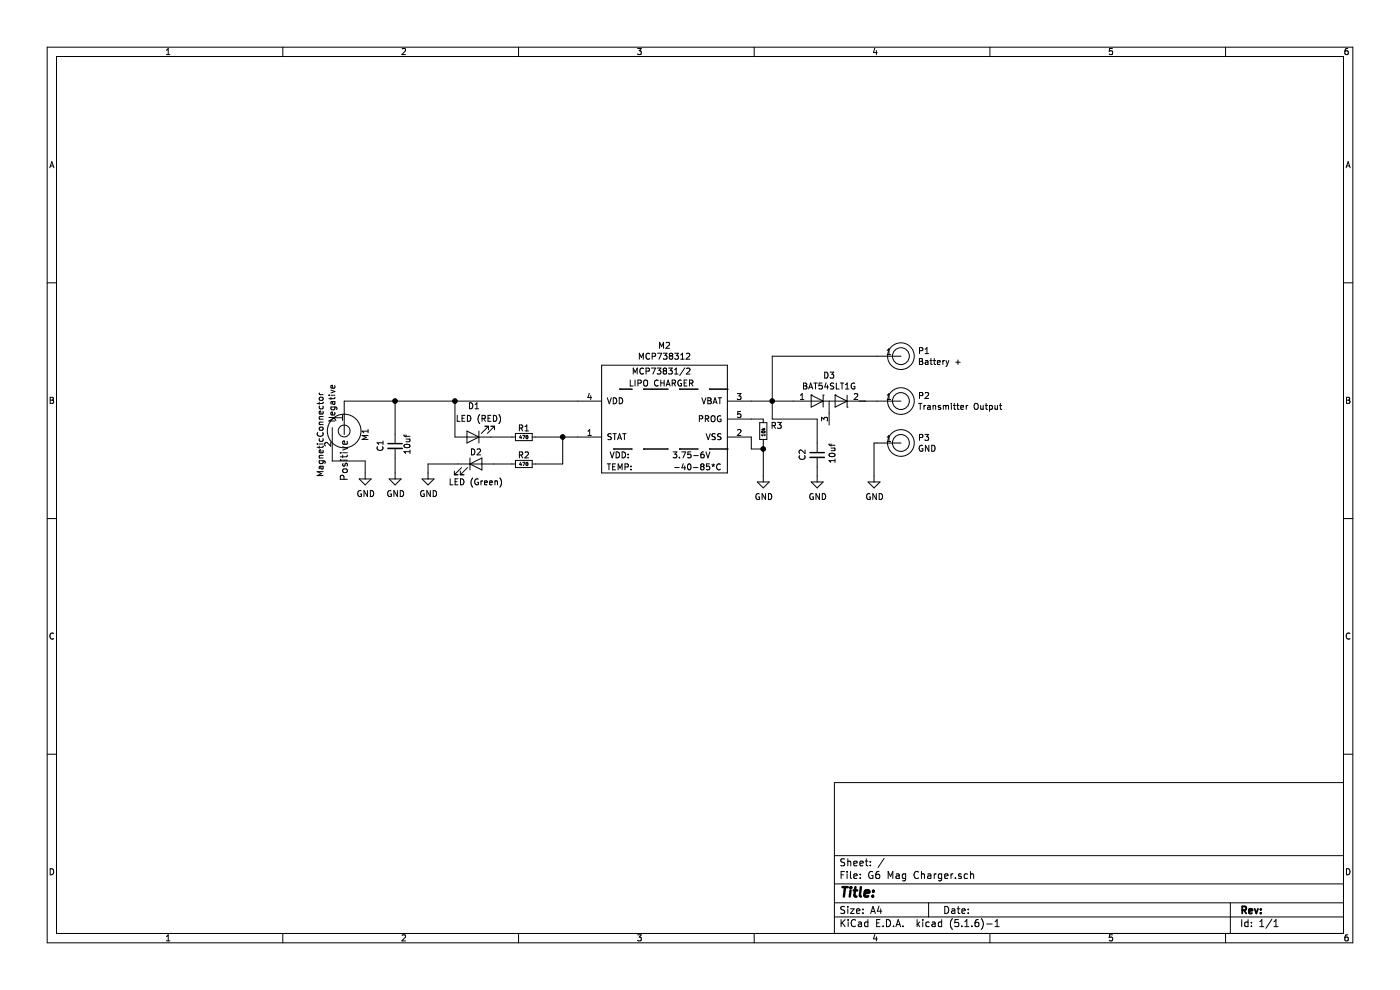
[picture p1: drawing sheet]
EESchema Schematic File Version 4
EELAYER 30 0
EELAYER END
$Descr A4 11693 8268
encoding utf-8
Sheet 1 1
Title ""
Date ""
Rev ""
Comp ""
Comment1 ""
Comment2 ""
Comment3 ""
Comment4 ""
$EndDescr
$Comp
L G6-Mag-Charger-rescue:MCP738312-G6 M2
U 1 1
P 5525 3400
F 0 "M2" H 5550 3915 50  0000 C CNN
F 1 "MCP738312" H 5550 3824 50  0000 C CNN
F 2 "TO_SOT_Packages_SMD:SOT-23-5" H 5525 3400 50  0001 C CNN
F 3 "" H 5525 3400 50  0001 C CNN
	1    5525 3400
	1    0    0    -1  
$EndComp
$Comp
L G6-Mag-Charger-rescue:Pad-G6 P1
U 1 1
P 7525 2975
F 0 "P1" H 7665 3021 50  0000 L CNN
F 1 "Battery +" H 7665 2930 50  0000 L CNN
F 2 "footprints:G6 Pad" H 7525 2975 50  0001 C CNN
F 3 "" H 7525 2975 50  0001 C CNN
	1    7525 2975
	1    0    0    -1  
$EndComp
$Comp
L G6-Mag-Charger-rescue:Pad-G6 P2
U 1 1
P 7525 3350
F 0 "P2" H 7665 3396 50  0000 L CNN
F 1 "Transmitter Output" H 7665 3305 50  0000 L CNN
F 2 "footprints:G6 Pad" H 7525 3350 50  0001 C CNN
F 3 "" H 7525 3350 50  0001 C CNN
	1    7525 3350
	1    0    0    -1  
$EndComp
$Comp
L G6-Mag-Charger-rescue:Pad-G6 P3
U 1 1
P 7525 3700
F 0 "P3" H 7665 3746 50  0000 L CNN
F 1 "GND" H 7665 3655 50  0000 L CNN
F 2 "footprints:G6 Pad" H 7525 3700 50  0001 C CNN
F 3 "" H 7525 3700 50  0001 C CNN
	1    7525 3700
	1    0    0    -1  
$EndComp
$Comp
L G6-Mag-Charger-rescue:D_x2_Serial_AKC-device D3
U 1 1
P 6925 3350
F 0 "D3" H 6925 3566 50  0000 C CNN
F 1 "BAT54SLT1G" H 6925 3475 50  0000 C CNN
F 2 "TO_SOT_Packages_SMD:SOT-23" H 6925 3350 50  0001 C CNN
F 3 "~" H 6925 3350 50  0001 C CNN
	1    6925 3350
	1    0    0    -1  
$EndComp
Wire Wire Line
	6275 3350 6450 3350
Wire Wire Line
	7225 3350 7325 3350
Wire Wire Line
	6450 2975 6450 3350
Connection ~ 6450 3350
Wire Wire Line
	6450 3350 6625 3350
$Comp
L power:GND #PWR0101
U 1 1
P 6375 3975
F 0 "#PWR0101" H 6375 3725 50  0001 C CNN
F 1 "GND" H 6380 3802 50  0000 C CNN
F 2 "" H 6375 3975 50  0001 C CNN
F 3 "" H 6375 3975 50  0001 C CNN
	1    6375 3975
	1    0    0    -1  
$EndComp
$Comp
L power:GND #PWR0102
U 1 1
P 7300 3975
F 0 "#PWR0102" H 7300 3725 50  0001 C CNN
F 1 "GND" H 7305 3802 50  0000 C CNN
F 2 "" H 7300 3975 50  0001 C CNN
F 3 "" H 7300 3975 50  0001 C CNN
	1    7300 3975
	1    0    0    -1  
$EndComp
$Comp
L power:GND #PWR0103
U 1 1
P 6825 3975
F 0 "#PWR0103" H 6825 3725 50  0001 C CNN
F 1 "GND" H 6830 3802 50  0000 C CNN
F 2 "" H 6825 3975 50  0001 C CNN
F 3 "" H 6825 3975 50  0001 C CNN
	1    6825 3975
	1    0    0    -1  
$EndComp
$Comp
L G6-Mag-Charger-rescue:R_Small-device R3
U 1 1
P 6375 3600
F 0 "R3" H 6434 3646 50  0000 L CNN
F 1 "10k" V 6375 3550 28  0000 L CNB
F 2 "Resistors_SMD:R_0402" H 6375 3600 50  0001 C CNN
F 3 "~" H 6375 3600 50  0001 C CNN
	1    6375 3600
	1    0    0    -1  
$EndComp
Wire Wire Line
	6275 3500 6375 3500
Wire Wire Line
	6275 3650 6275 3750
Wire Wire Line
	6275 3750 6375 3750
Wire Wire Line
	6375 3750 6375 3700
Wire Wire Line
	6375 3750 6375 3975
Connection ~ 6375 3750
$Comp
L G6-Mag-Charger-rescue:C_Small-device C2
U 1 1
P 6825 3800
F 0 "C2" V 6700 3750 50  0000 L CNN
F 1 "10uf" V 6950 3725 50  0000 L CNN
F 2 "Capacitors_SMD:C_0402" H 6825 3800 50  0001 C CNN
F 3 "~" H 6825 3800 50  0001 C CNN
	1    6825 3800
	1    0    0    -1  
$EndComp
Wire Wire Line
	6450 3350 6450 3500
Wire Wire Line
	6450 3500 6825 3500
Wire Wire Line
	6825 3500 6825 3700
Wire Wire Line
	6825 3900 6825 3975
Wire Wire Line
	7325 3700 7300 3700
Wire Wire Line
	7300 3700 7300 3975
$Comp
L G6-Mag-Charger-rescue:R_Small-device R1
U 1 1
P 4375 3650
F 0 "R1" V 4300 3650 50  0000 C CNN
F 1 "470" V 4375 3650 28  0000 C CNB
F 2 "Resistors_SMD:R_0402" H 4375 3650 50  0001 C CNN
F 3 "~" H 4375 3650 50  0001 C CNN
	1    4375 3650
	0    1    1    0   
$EndComp
$Comp
L G6-Mag-Charger-rescue:R_Small-device R2
U 1 1
P 4375 3875
F 0 "R2" V 4300 3875 50  0000 C CNN
F 1 "470" V 4375 3875 28  0000 C CNB
F 2 "Resistors_SMD:R_0402" H 4375 3875 50  0001 C CNN
F 3 "~" H 4375 3875 50  0001 C CNN
	1    4375 3875
	0    1    1    0   
$EndComp
Wire Wire Line
	4825 3350 3800 3350
$Comp
L G6-Mag-Charger-rescue:LED-device D1
U 1 1
P 3950 3650
F 0 "D1" H 3942 3395 50  0000 C CNN
F 1 "LED (RED)" H 3900 3500 50  0000 C CNN
F 2 "LEDs:LED_0402" H 3950 3650 50  0001 C CNN
F 3 "~" H 3950 3650 50  0001 C CNN
	1    3950 3650
	-1   0    0    1   
$EndComp
$Comp
L G6-Mag-Charger-rescue:LED-device D2
U 1 1
P 3975 3875
F 0 "D2" H 3975 3975 50  0000 C CNN
F 1 "LED (Green)" H 3975 3725 50  0000 C CNN
F 2 "LEDs:LED_0402" H 3975 3875 50  0001 C CNN
F 3 "~" H 3975 3875 50  0001 C CNN
	1    3975 3875
	1    0    0    -1  
$EndComp
Wire Wire Line
	4825 3650 4700 3650
Wire Wire Line
	4275 3650 4100 3650
Wire Wire Line
	3800 3650 3800 3350
Connection ~ 3800 3350
Wire Wire Line
	3800 3350 3300 3350
Wire Wire Line
	4700 3650 4700 3875
Wire Wire Line
	4700 3875 4475 3875
Connection ~ 4700 3650
Wire Wire Line
	4700 3650 4475 3650
Wire Wire Line
	4275 3875 4125 3875
$Comp
L power:GND #PWR0104
U 1 1
P 3575 3950
F 0 "#PWR0104" H 3575 3700 50  0001 C CNN
F 1 "GND" H 3580 3777 50  0000 C CNN
F 2 "" H 3575 3950 50  0001 C CNN
F 3 "" H 3575 3950 50  0001 C CNN
	1    3575 3950
	1    0    0    -1  
$EndComp
Wire Wire Line
	3825 3875 3575 3875
Wire Wire Line
	3575 3875 3575 3950
$Comp
L power:GND #PWR0105
U 1 1
P 3300 3950
F 0 "#PWR0105" H 3300 3700 50  0001 C CNN
F 1 "GND" H 3305 3777 50  0000 C CNN
F 2 "" H 3300 3950 50  0001 C CNN
F 3 "" H 3300 3950 50  0001 C CNN
	1    3300 3950
	1    0    0    -1  
$EndComp
$Comp
L G6-Mag-Charger-rescue:C_Small-device C1
U 1 1
P 3300 3725
F 0 "C1" V 3175 3675 50  0000 L CNN
F 1 "10uf" V 3400 3650 50  0000 L CNN
F 2 "Capacitors_SMD:C_0402" H 3300 3725 50  0001 C CNN
F 3 "~" H 3300 3725 50  0001 C CNN
	1    3300 3725
	1    0    0    -1  
$EndComp
Wire Wire Line
	3300 3950 3300 3825
Wire Wire Line
	3300 3625 3300 3350
Connection ~ 3300 3350
$Comp
L G6-Mag-Charger-rescue:MagneticConnector-G6 M1
U 1 1
P 2875 3600
F 0 "M1" H 2900 3425 50  0000 R CNN
F 1 "MagneticConnector" H 3200 3800 50  0000 R CNN
F 2 "footprints:Magnetic Port" H 2875 3600 50  0001 C CNN
F 3 "" H 2875 3600 50  0001 C CNN
	1    2875 3600
	0    -1   -1   0   
$EndComp
$Comp
L power:GND #PWR0106
U 1 1
P 3050 3950
F 0 "#PWR0106" H 3050 3700 50  0001 C CNN
F 1 "GND" H 3055 3777 50  0000 C CNN
F 2 "" H 3050 3950 50  0001 C CNN
F 3 "" H 3050 3950 50  0001 C CNN
	1    3050 3950
	1    0    0    -1  
$EndComp
Wire Wire Line
	2775 3850 3050 3850
Wire Wire Line
	3050 3850 3050 3950
Wire Wire Line
	2875 3350 3300 3350
Wire Wire Line
	7325 2975 6450 2975
$EndSCHEMATC
